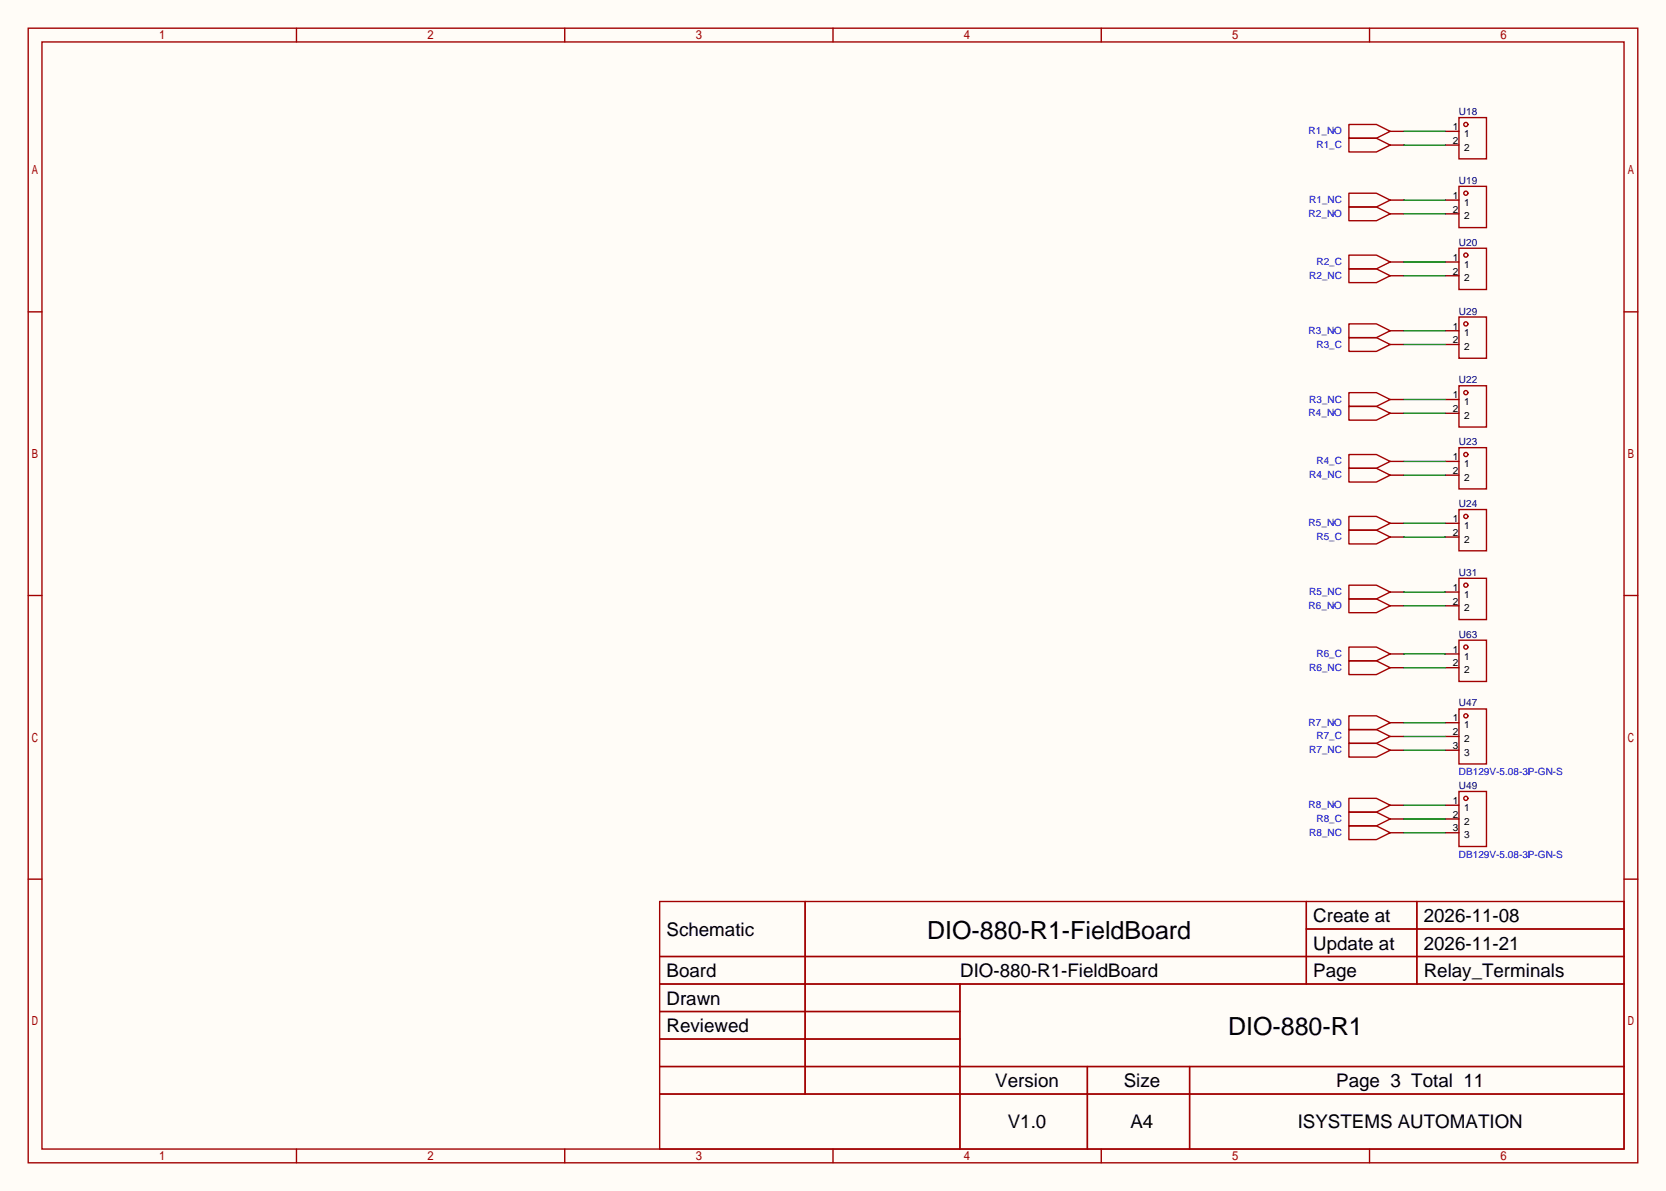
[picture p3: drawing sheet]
<svg xmlns="http://www.w3.org/2000/svg" width="308mm" height="220mm" viewBox="0 0 308 220" stroke-linecap="round" stroke-linejoin="round" font-family="sans-serif">
<path d="M0 0h307.6v220h-307.6z" fill="#fffcf7"/>
<g fill="none" stroke="#a10000" stroke-width=".25">
<path d="M5.2 5.2h297.2v209.6h-297.2zM7.7 7.7h292.1v204.5h-292.1zM54.7 5.2v2.5M104.3 5.2v2.5M153.8 5.2v2.5M203.3 5.2v2.5M252.9 5.2v2.5M249 23h5.1l2.6 1.3-2.6 1.2h-5.1zM249 38.2h5.1l2.6 1.3-2.6 1.3h-5.1zM249 25.5h5.1l2.6 1.3-2.6 1.3h-5.1zM249 35.7h5.1l2.6 1.3-2.6 1.2h-5.1zM269.4 21.7h5v7.6h-5z"/>
<path d="M269.4 34.4h5v7.6h-5zM5.2 57.6h2.5M249 59.8h5.1l2.6 1.3-2.6 1.3h-5.1zM249 47.1h5.1l2.6 1.3-2.6 1.3h-5.1zM249 49.7h5.1l2.6 1.2-2.6 1.3h-5.1zM269.4 45.8h5v7.7h-5zM269.4 58.5h5v7.7h-5zM299.8 57.6h2.6M249 75.1h5.1l2.6 1.2-2.6 1.3h-5.1zM249 62.4h5.1l2.6 1.2-2.6 1.3h-5.1zM249 72.5h5.1l2.6 1.3-2.6 1.3h-5.1zM269.4 71.2h5v7.7h-5z"/>
<path d="M249 95.4h5.1l2.6 1.2-2.6 1.3h-5.1zM249 97.9h5.1l2.6 1.3-2.6 1.3h-5.1zM249 83.9h5.1l2.6 1.3-2.6 1.3h-5.1zM249 86.5h5.1l2.6 1.3-2.6 1.2h-5.1zM269.4 82.7h5v7.6h-5zM269.4 94.1h5v7.6h-5zM5.2 110h2.5M249 110.6h5.1l2.6 1.3-2.6 1.3h-5.1zM249 119.5h5.1l2.6 1.3-2.6 1.2h-5.1zM249 108.1h5.1l2.6 1.2-2.6 1.3h-5.1zM269.4 106.8h5v7.6h-5zM269.4 118.2h5v7.7h-5z"/>
<path d="M299.8 110h2.6M249 132.2h5.1l2.6 1.3-2.6 1.2h-5.1zM249 134.7h5.1l2.6 1.3-2.6 1.3h-5.1zM249 122h5.1l2.6 1.3-2.6 1.3h-5.1zM249 137.3h5.1l2.6 1.3-2.6 1.2h-5.1zM269.4 130.9h5v10.2h-5zM249 147.4h5.1l2.6 1.3-2.6 1.3h-5.1zM249 150h5.1l2.6 1.3-2.6 1.2h-5.1zM249 152.5h5.1l2.6 1.3-2.6 1.3h-5.1zM269.4 146.2h5v10.1h-5zM5.2 162.4h2.5M121.8 166.5h178v45.7h-178z"/>
<path d="M121.8 176.7h178M148.7 166.5v35.6M241.2 166.5v15.2M241.2 171.6h58.6M261.6 166.5v15.2M299.8 162.4h2.6M121.8 181.7h178M121.8 186.8h55.4M121.8 197h178M121.8 191.9h55.4M177.2 181.7v30.5M200.8 197v15.2"/>
<path d="M219.6 197v15.2M54.7 212.2v2.6M104.3 212.2v2.6M121.8 202.1h178M153.8 212.2v2.6M203.3 212.2v2.6M252.9 212.2v2.6"/>
<circle cx="270.6" cy="35.7" r=".38"/>
<circle cx="270.6" cy="23" r=".38"/>
<circle cx="270.6" cy="59.8" r=".38"/>
<circle cx="270.6" cy="47.1" r=".38"/>
<circle cx="270.6" cy="72.5" r=".38"/>
<circle cx="270.6" cy="83.9" r=".38"/>
<circle cx="270.6" cy="95.4" r=".38"/>
<circle cx="270.6" cy="108.1" r=".38"/>
<circle cx="270.6" cy="119.5" r=".38"/>
<circle cx="270.6" cy="132.2" r=".38"/>
<circle cx="270.6" cy="147.4" r=".38"/>
</g>
<g fill="none" stroke="#870000" stroke-width=".25">
<path d="M256.7 24.3h2.5M256.7 26.8h2.5M256.7 37h2.5M256.7 39.5h2.5M266.8 24.3h2.6M266.8 26.8h2.6M266.8 37h2.6M266.8 39.5h2.6M256.7 48.4h2.5M256.7 50.9h2.5M266.8 48.4h2.6M266.8 50.9h2.6"/>
<path d="M256.7 61.1h2.5M256.7 63.6h2.5M256.7 73.8h2.5M256.7 76.3h2.5M266.8 61.1h2.6M266.8 63.6h2.6M266.8 73.8h2.6M266.8 76.3h2.6M256.7 85.2h2.5M256.7 87.8h2.5M256.7 96.6h2.5M256.7 99.2h2.5"/>
<path d="M266.8 85.2h2.6M266.8 87.8h2.6M266.8 96.6h2.6M266.8 99.2h2.6M256.7 109.3h2.5M256.7 111.9h2.5M266.8 109.3h2.6M266.8 111.9h2.6M256.7 120.8h2.5M256.7 123.3h2.5M256.7 133.5h2.5M256.7 136h2.5"/>
<path d="M256.7 138.6h2.5M266.8 120.8h2.6M266.8 123.3h2.6M266.8 133.5h2.6M266.8 136h2.6M266.8 138.6h2.6M256.7 148.7h2.5M256.7 151.3h2.5M256.7 153.8h2.5M266.8 148.7h2.6M266.8 151.3h2.6M266.8 153.8h2.6"/>
</g>
<g fill="none" stroke="#008700" stroke-width=".25">
<path d="M259.2 24.3h7.6M259.2 26.8h7.6M259.2 37h7.6M259.2 39.5h7.6M259.2 48.4h7.6M259.2 50.9h7.6M259.2 61.1h7.6M259.2 63.6h7.6M259.2 73.8h7.6M259.2 76.3h7.6M259.2 85.2h7.6M259.2 87.8h7.6"/>
<path d="M259.2 96.6h7.6M259.2 99.2h7.6M259.2 109.3h7.6M259.2 111.9h7.6M259.2 120.8h7.6M259.2 123.3h7.6M259.2 133.5h7.6M259.2 136h7.6M259.2 138.6h7.6M259.2 148.7h7.6M259.2 151.3h7.6M259.2 153.8h7.6"/>
</g>
<g font-size="4.6">
<text x="171.2" y="173.4">DIO-880-R1-FieldBoard</text>
<text x="226.7" y="191.2">DIO-880-R1</text>
</g>
<g font-size="3.5">
<text x="123.1" y="172.8">Schematic</text>
<text x="242.5" y="170.3">Create at</text>
<text x="262.9" y="170.3">2026-11-08</text>
<text x="242.5" y="175.4">Update at</text>
<text x="262.9" y="175.4">2026-11-21</text>
<text x="123.1" y="180.5">Board</text>
<text x="123.1" y="185.5">Drawn</text>
<text x="177.3" y="180.5">DIO-880-R1-FieldBoard</text>
<text x="242.5" y="180.5">Page</text>
<text x="262.9" y="180.5">Relay_Terminals</text>
<text x="123.1" y="190.6">Reviewed</text>
<text x="183.8" y="200.8">Version</text>
<text x="207.5" y="200.8">Size</text>
<text x="246.7" y="200.8">Page 3 Total 11</text>
<text x="186.1" y="208.4">V1.0</text>
<text x="208.7" y="208.4">A4</text>
<text x="239.6" y="208.4">ISYSTEMS AUTOMATION</text>
</g>
<g font-size="1.8" fill="#000080">
<text x="269.4" y="21.3">U18</text>
<text x="269.4" y="34">U19</text>
<text x="269.4" y="45.4">U20</text>
<text x="269.4" y="58.1">U29</text>
<text x="269.4" y="70.8">U22</text>
<text x="269.4" y="82.2">U23</text>
<text x="269.4" y="93.6">U24</text>
<text x="269.4" y="106.3">U31</text>
<text x="269.4" y="117.8">U63</text>
<text x="269.4" y="130.5">U47</text>
<text x="269.4" y="145.7">U49</text>
</g>
<g font-size="1.8" fill="#00f">
<text x="241.6" y="24.8">R1_NO</text>
<text x="243.1" y="27.4">R1_C</text>
<text x="241.6" y="40.1">R2_NO</text>
<text x="241.7" y="37.5">R1_NC</text>
<text x="241.7" y="51.5">R2_NC</text>
<text x="243.1" y="48.9">R2_C</text>
<text x="241.6" y="61.6">R3_NO</text>
<text x="243.1" y="64.2">R3_C</text>
<text x="241.6" y="76.9">R4_NO</text>
<text x="241.7" y="74.3">R3_NC</text>
<text x="241.7" y="88.3">R4_NC</text>
<text x="243.1" y="85.8">R4_C</text>
<text x="241.6" y="97.2">R5_NO</text>
<text x="243.1" y="99.7">R5_C</text>
<text x="241.6" y="112.4">R6_NO</text>
<text x="241.7" y="109.9">R5_NC</text>
<text x="241.7" y="123.9">R6_NC</text>
<text x="243.1" y="121.3">R6_C</text>
<text x="241.6" y="134">R7_NO</text>
<text x="243.1" y="136.6">R7_C</text>
<text x="241.7" y="139.1">R7_NC</text>
<text x="269.4" y="143.2">DB129V-5.08-3P-GN-S</text>
<text x="241.6" y="149.3">R8_NO</text>
<text x="241.7" y="154.4">R8_NC</text>
<text x="243.1" y="151.8">R8_C</text>
<text x="269.4" y="158.4">DB129V-5.08-3P-GN-S</text>
</g>
<g font-size="1.8">
<text x="268.2" y="24">1</text>
<text x="268.2" y="26.6">2</text>
<text x="270.3" y="25.3">1</text>
<text x="270.3" y="27.8">2</text>
<text x="268.2" y="36.7">1</text>
<text x="268.2" y="39.3">2</text>
<text x="270.3" y="38">1</text>
<text x="270.3" y="40.5">2</text>
<text x="268.2" y="48.2">1</text>
<text x="268.2" y="50.7">2</text>
<text x="270.3" y="49.4">1</text>
<text x="270.3" y="52">2</text>
<text x="268.2" y="60.9">1</text>
<text x="268.2" y="63.4">2</text>
<text x="270.3" y="62.1">1</text>
<text x="270.3" y="64.7">2</text>
<text x="268.2" y="73.6">1</text>
<text x="268.2" y="76.1">2</text>
<text x="270.3" y="74.8">1</text>
<text x="270.3" y="77.4">2</text>
<text x="268.2" y="85">1</text>
<text x="268.2" y="87.5">2</text>
<text x="270.3" y="86.3">1</text>
<text x="270.3" y="88.8">2</text>
<text x="268.2" y="96.4">1</text>
<text x="268.2" y="99">2</text>
<text x="270.3" y="97.7">1</text>
<text x="270.3" y="100.2">2</text>
<text x="268.2" y="109.1">1</text>
<text x="268.2" y="111.7">2</text>
<text x="270.3" y="110.4">1</text>
<text x="270.3" y="112.9">2</text>
<text x="268.2" y="120.5">1</text>
<text x="268.2" y="123.1">2</text>
<text x="270.3" y="121.8">1</text>
<text x="270.3" y="124.4">2</text>
<text x="268.2" y="133.2">1</text>
<text x="268.2" y="135.8">2</text>
<text x="270.3" y="134.5">1</text>
<text x="270.3" y="137.1">2</text>
<text x="268.2" y="138.3">3</text>
<text x="270.3" y="139.6">3</text>
<text x="268.2" y="148.5">1</text>
<text x="270.3" y="149.8">1</text>
<text x="268.2" y="151">2</text>
<text x="268.2" y="153.6">3</text>
<text x="270.3" y="152.3">2</text>
<text x="270.3" y="154.8">3</text>
</g>
</svg>
